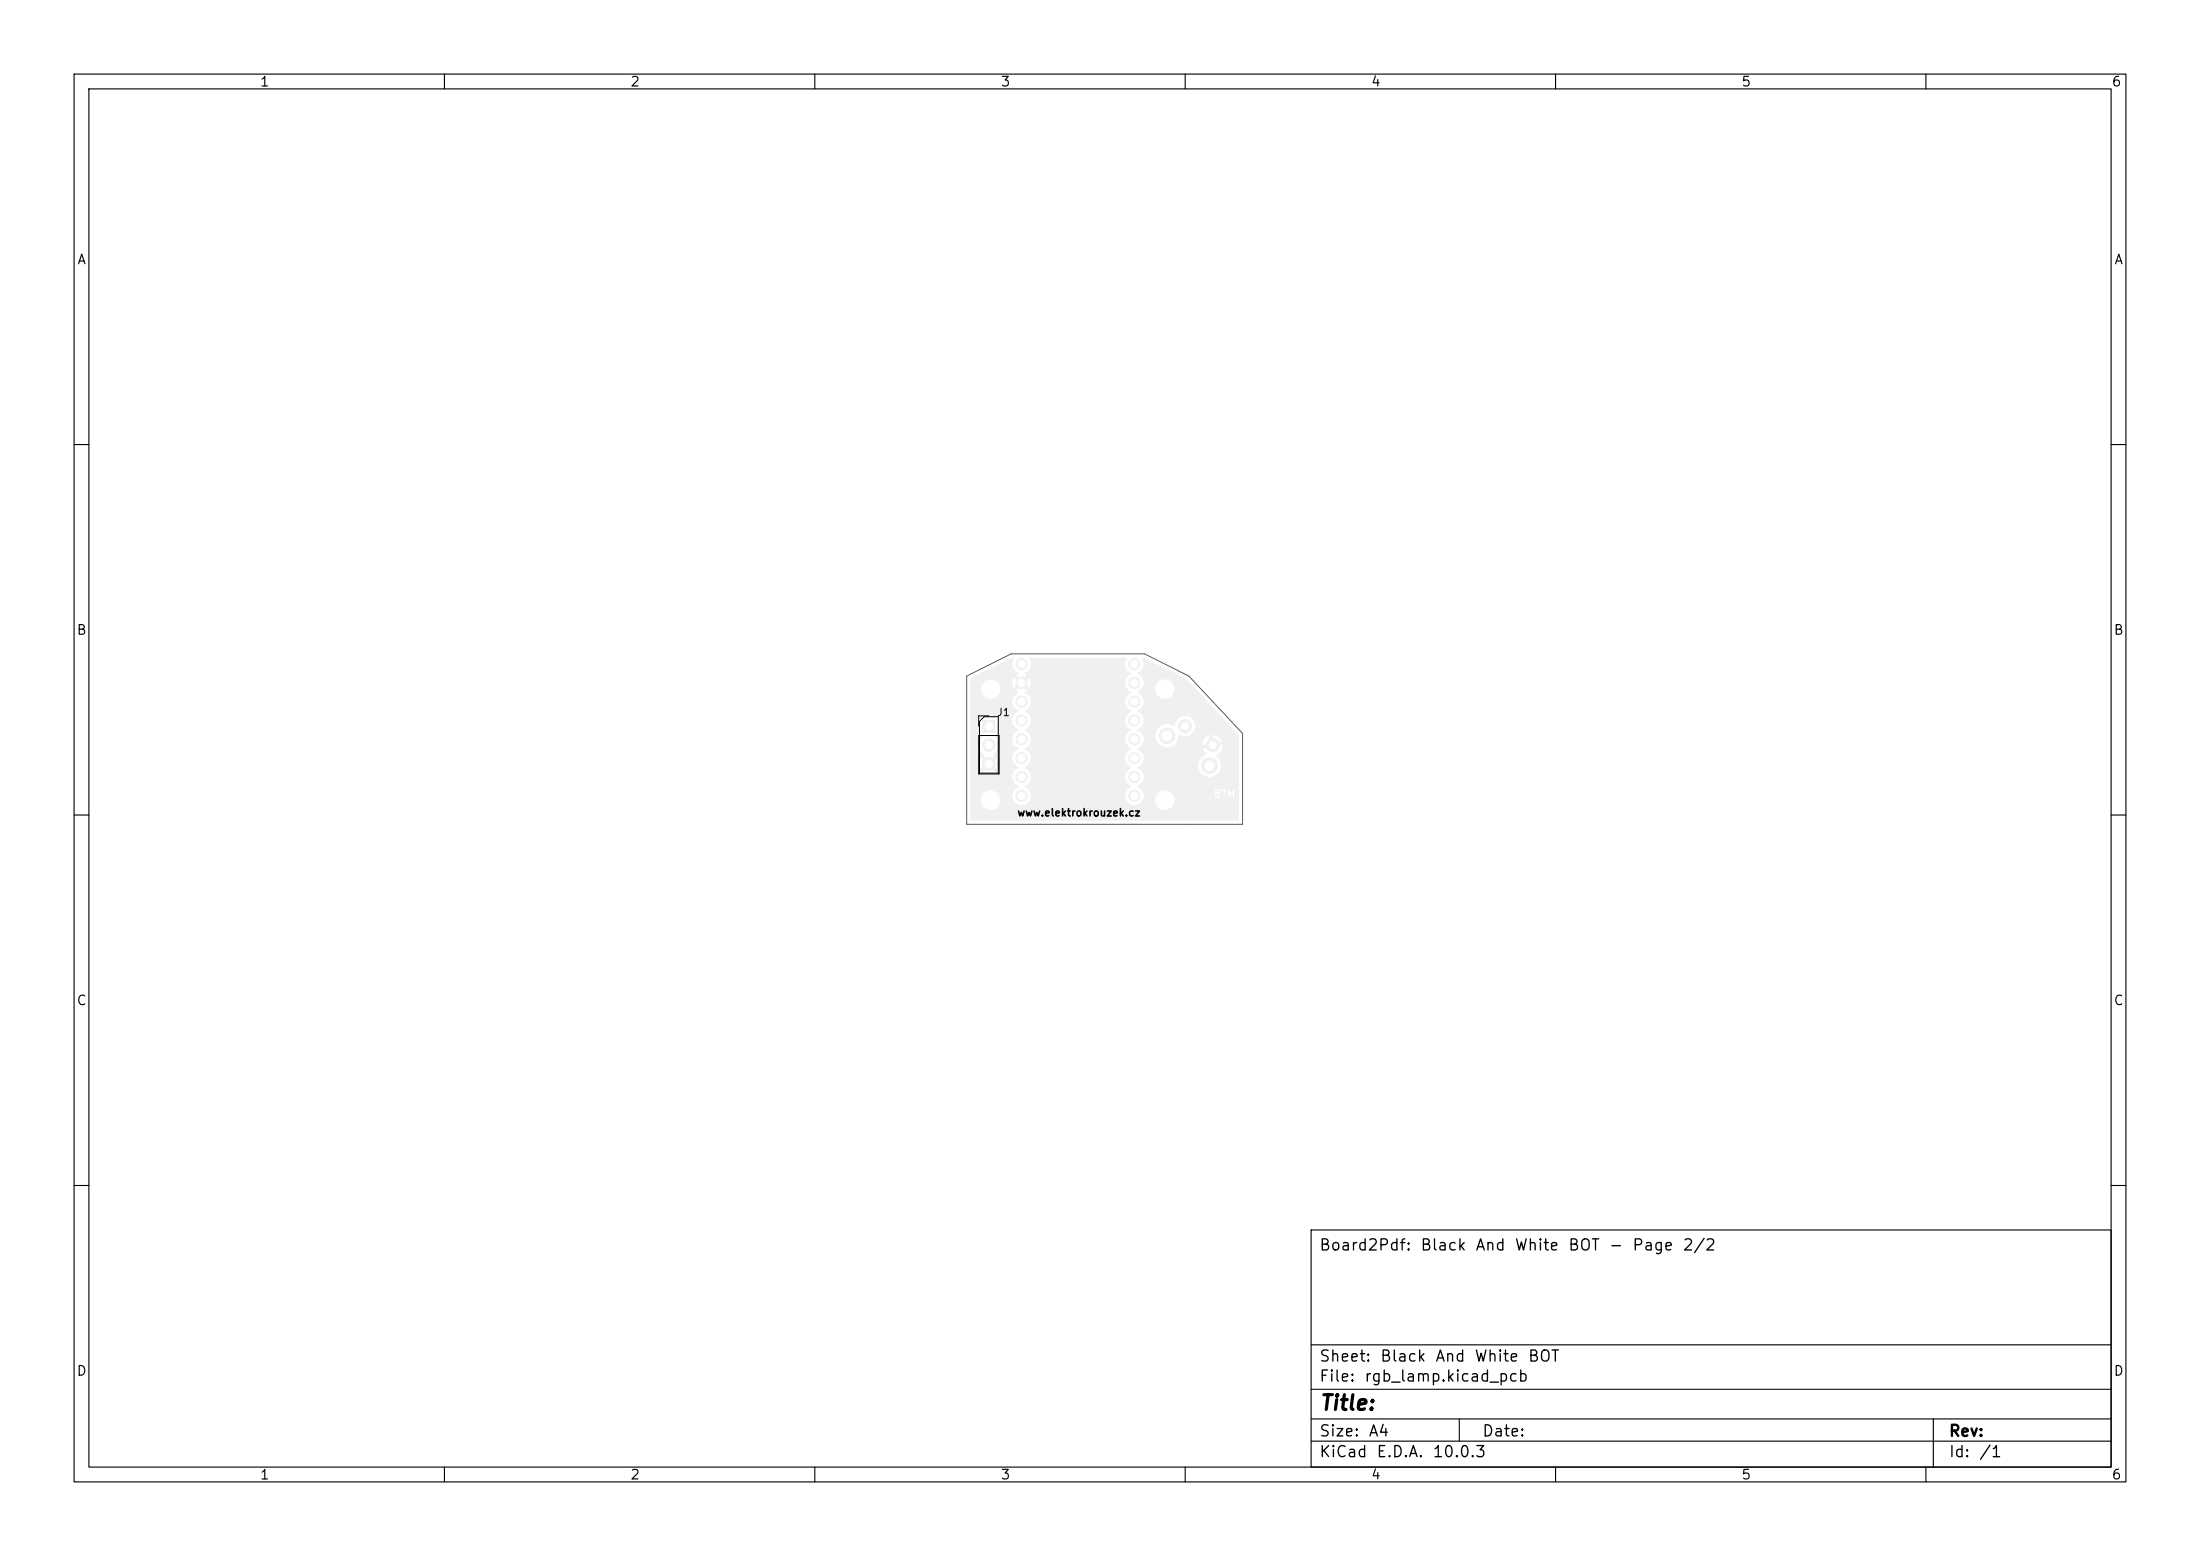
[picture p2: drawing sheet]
<svg xmlns="http://www.w3.org/2000/svg" width="297mm" height="210mm" viewBox="0 0 297 210" stroke-linecap="round" stroke-linejoin="round" font-family="sans-serif">
<g fill="#f0f0f0">
<path d="M164.2 107.2h.3l.1 .3h-.4z"/>
<path d="M164.2 106.7h.3v.2l-.3 .1z"/>
<path d="M163.9 106.4h2.9v.2h-.3l-.3 .5-.3-.6h-1v.2h.3v.6h-.4l-.1-.2v-.3l-.1-.2-.5-.1-.1 .1v1l.1 .1h.6l.1-.4h.4v.3l.1 .1 .1-1h.2v-.1h.2v1.1l.2-.1v-.5l.2 .3 .3-.3v.5l.1 .1 .1-1.1h.1v1.2h-2.9z"/>
</g>
<g fill="#f0f0f0" stroke="#f0f0f0" stroke-width=".14">
<circle cx="137.9" cy="107.4" r=".75"/>
<circle cx="137.9" cy="104.9" r=".75"/>
<circle cx="137.9" cy="102.3" r=".75"/>
<circle cx="137.9" cy="99.8" r=".75"/>
<circle cx="137.9" cy="94.7" r=".75"/>
<circle cx="137.9" cy="97.2" r=".75"/>
<circle cx="153.1" cy="89.6" r=".75"/>
<circle cx="137.9" cy="89.6" r=".75"/>
<circle cx="153.1" cy="92.2" r=".75"/>
<circle cx="153.1" cy="94.7" r=".75"/>
<circle cx="153.1" cy="97.2" r=".75"/>
<circle cx="153.1" cy="99.8" r=".75"/>
<circle cx="153.1" cy="102.3" r=".75"/>
<circle cx="153.1" cy="104.9" r=".75"/>
<circle cx="153.1" cy="107.4" r=".75"/>
<circle cx="137.9" cy="92.2" r=".75"/>
<circle cx="163.3" cy="103.3" r="1.05"/>
<circle cx="157.5" cy="99.3" r="1.05"/>
<circle cx="163.7" cy="100.6" r=".87"/>
<circle cx="160" cy="98" r=".87"/>
</g>
<path d="M132.7 97.2h1.7v1.7h-1.7z" fill="#f0f0f0"/>
<g fill="#f0f0f0" stroke="#f0f0f0" stroke-width=".14">
<circle cx="133.5" cy="100.5" r=".85"/>
<circle cx="133.5" cy="103.1" r=".85"/>
<circle cx="157.3" cy="108" r="2.5"/>
<circle cx="133.8" cy="93" r="2.5"/>
<circle cx="157.3" cy="93" r="2.5"/>
<circle cx="133.8" cy="108" r="2.5"/>
</g>
<path d="M131 91.6l5.6-2.8h.2l.1 .1a1.38 1.38 0 0 0 .6 2l-.3 .2 .6 .6-.4 .3-.6-.5a1.24 1.24 0 0 0 .1 1.4l.5-.6 .4 .3-.6 .6 .3 .2v.1a1.29 1.29 0 0 0-.8 1.2 1.29 1.29 0 0 0 .8 1.2v.1l-.2 .2a1.24 1.24 0 0 0-.6 .9h-1.8l-.2-.3-.3-.2-2 .1-.2 .3v1.9l.1 .3 .3 .3a1.46 1.46 0 0 0 .3 2.3l-.2 .2 .7 .6-.4 .4-.7-.6a1.34 1.34 0 0 0 .1 1.4l.6-.6 .4 .4-.6 .6a1.34 1.34 0 0 0 1.5 0l-.7-.6 .4-.4 .7 .6a1.34 1.34 0 0 0-.1-1.5l-.6 .7-.4-.4 .7-.6-.2-.3a1.42 1.42 0 0 0 .3-2.2l.3-.3 .1-.2 .1-1.9h1.8a1.43 1.43 0 0 0 .8 1.4l-.1 .1a1.27 1.27 0 0 0-.7 1.2 1.27 1.27 0 0 0 .8 1.2v.1a1.29 1.29 0 0 0-.8 1.2 1.29 1.29 0 0 0 .8 1.2v.2a1.29 1.29 0 0 0-.8 1.2 1.29 1.29 0 0 0 .8 1.2v.1a1.27 1.27 0 0 0-.6 1.9 1.27 1.27 0 0 0 2 .1 1.27 1.27 0 0 0-.6-2v-.1a1.29 1.29 0 0 0 .9-1.2 1.29 1.29 0 0 0-.9-1.2v-.2a1.29 1.29 0 0 0 .9-1.2 1.29 1.29 0 0 0-.9-1.2v-.1a1.29 1.29 0 0 0 .9-1.2 1.29 1.29 0 0 0-.9-1.2v-.1a1.29 1.29 0 0 0 .9-1.2 1.29 1.29 0 0 0-.9-1.3v-.1a1.29 1.29 0 0 0 .9-1.2 1.29 1.29 0 0 0-.9-1.2v-.1l.3-.2-.6-.6 .4-.3 .6 .6a1.24 1.24 0 0 0 0-1.4l-.6 .5-.4-.3 .6-.6-.3-.1v-.2a1.37 1.37 0 0 0 .6-2h.2h12.9l.1 .1a1.37 1.37 0 0 0 .6 2v.1a1.27 1.27 0 0 0-.8 1.2 1.27 1.27 0 0 0 .8 1.2v.1a1.29 1.29 0 0 0-.8 1.2 1.29 1.29 0 0 0 .8 1.2v.1a1.29 1.29 0 0 0-.8 1.2 1.29 1.29 0 0 0 .8 1.2v.2a1.29 1.29 0 0 0-.8 1.2 1.29 1.29 0 0 0 .8 1.2v.1a1.29 1.29 0 0 0-.8 1.2 1.29 1.29 0 0 0 .8 1.2v.2a1.29 1.29 0 0 0-.8 1.2 1.29 1.29 0 0 0 .8 1.2v.1a1.27 1.27 0 0 0-.6 1.9 1.27 1.27 0 0 0 2 .1 1.27 1.27 0 0 0-.5-2v-.1a1.29 1.29 0 0 0 .8-1.2 1.29 1.29 0 0 0-.8-1.2v-.2a1.29 1.29 0 0 0 .8-1.2 1.29 1.29 0 0 0-.8-1.2v-.1a1.29 1.29 0 0 0 .8-1.2 1.29 1.29 0 0 0-.8-1.2v-.1a1.29 1.29 0 0 0 .8-1.2 1.29 1.29 0 0 0-.8-1.3v-.1a1.29 1.29 0 0 0 .8-1.2 1.29 1.29 0 0 0-.8-1.2v-.1a1.29 1.29 0 0 0 .8-1.2 1.29 1.29 0 0 0-.8-1.2v-.2a1.37 1.37 0 0 0 .6-2h.2l5.8 2.9 5.8 6.2h-4.6a1.41 1.41 0 0 0-1.5-1.3 1.41 1.41 0 0 0-1.3 1.5 1.64 1.64 0 0 0-2.6 1.1 1.58 1.58 0 0 0 1.6 1.7 1.58 1.58 0 0 0 1.5-1.7 1.51 1.51 0 0 0 2.2-.7l.1-.6h4.6l1.2 1.3 .1 1.4h-2.2l-.9 .2v-.3l-.1-.2 .9-.2a1.36 1.36 0 0 0-1.3-.9l.2 .9h-.3l-.2 .1-.2-.9a1.37 1.37 0 0 0-.9 1.3l.9-.2v.2l.1 .3-.9 .2 .4 .6a.3 .3 0 0 1-.3 .3 1.56 1.56 0 0 0-.4 2.3 1.56 1.56 0 0 0 2.4 .1 1.56 1.56 0 0 0-.4-2.4l.1-.1a1.44 1.44 0 0 0 .9-1.3h2.2v6h-.6l-.2-.1-.3 .4-.3-.4-.2 .1-.7-.1a.2 .2 0 0 1-.2 .2 .2 .2 0 0 1-.2-.1h-.6l.1 1.1h.4l.2-.1 .1-.3-.1-.2 .1-.4 .3 .1 .1 .8 .1 .1 .1-.9 .2-.1 .2 .1v.9h.2v-.3h.3l.3 .3 .1-.1v-1h.6l-.1 4.1h-36.1l-.1-.1z" fill="#f0f0f0"/>
<g fill="#fff" stroke="#fff" stroke-width=".14">
<circle cx="157.3" cy="108" r="1.25"/>
<circle cx="133.8" cy="93" r="1.25"/>
<circle cx="157.3" cy="93" r="1.25"/>
<circle cx="133.8" cy="108" r="1.25"/>
<circle cx="137.9" cy="107.4" r=".5"/>
<circle cx="137.9" cy="104.9" r=".5"/>
<circle cx="137.9" cy="102.3" r=".5"/>
<circle cx="137.9" cy="99.8" r=".5"/>
<circle cx="137.9" cy="94.7" r=".5"/>
<circle cx="137.9" cy="97.2" r=".5"/>
<circle cx="153.1" cy="89.6" r=".5"/>
<circle cx="137.9" cy="89.6" r=".5"/>
<circle cx="153.1" cy="92.2" r=".5"/>
<circle cx="153.1" cy="94.7" r=".5"/>
<circle cx="153.1" cy="97.2" r=".5"/>
<circle cx="153.1" cy="99.8" r=".5"/>
<circle cx="153.1" cy="102.3" r=".5"/>
<circle cx="153.1" cy="104.9" r=".5"/>
<circle cx="153.1" cy="107.4" r=".5"/>
<circle cx="137.9" cy="92.2" r=".5"/>
<circle cx="163.3" cy="103.3" r=".65"/>
<circle cx="157.5" cy="99.3" r=".65"/>
<circle cx="163.7" cy="100.6" r=".49"/>
<circle cx="160" cy="98" r=".5"/>
<circle cx="133.5" cy="98" r=".5"/>
<circle cx="133.5" cy="100.5" r=".5"/>
<circle cx="133.5" cy="103.1" r=".5"/>
</g>
<path d="M132.1 99.3h2.8v5.2h-2.8zM132.2 97.4l.7-.7h1.9v7.7h-2.6zM133.5 96.6h-1.4v1.4" fill="none" stroke="#000" stroke-width=".14"/>
<g fill="none" stroke="#000" stroke-width=".15">
<path d="M10 10h277v190h-277zM12 12h273v186h-273zM60 10v2M110 10v2M160 10v2M210 10v2M260 10v2M10 60h2M285 60h2M10 110h2M285 110h2M10 160h2"/>
<path d="M177 166h108v32h-108zM285 160h2M60 198v2M110 198v2M160 198v2M177 194.5h108M177 191.5h108M177 187.5h108M177 181.5h108M197 191.5v3M210 198v2M260 198v2"/>
<path d="M261 191.5v6.5"/>
</g>
<path d="M130.5 91.3l6-3h18l6 3 7.3 7.7v12.3h-37.3z" fill="none" stroke="#575757" stroke-width=".14"/>
<text font-size="2" x="178" y="190.8">Title:</text>
<g font-size="1.5">
<text x="178" y="169.2">Board2Pdf:</text>
<text x="191.7" y="169.2">Black</text>
<text x="199.1" y="169.2">And</text>
<text x="204.4" y="169.2">White</text>
<text x="211.6" y="169.2">BOT</text>
<text x="217.1" y="169.2">-</text>
<text x="220.3" y="169.2">Page</text>
<text x="227.1" y="169.2">2/2</text>
<text x="178" y="184.2">Sheet:</text>
<text x="186.2" y="184.2">Black</text>
<text x="193.7" y="184.2">And</text>
<text x="199" y="184.2">White</text>
<text x="206.2" y="184.2">BOT</text>
<text x="178" y="186.9">File:</text>
<text x="184.1" y="186.9">rgb_lamp.kicad_pcb</text>
<text x="178" y="197.1">KiCad</text>
<text x="178" y="194.3">Size:</text>
<text x="184.7" y="194.3">A4</text>
<text x="185.7" y="197.1">E.D.A.</text>
<text x="193.3" y="197.1">10.0.3</text>
<text x="200" y="194.3">Date:</text>
<text x="263" y="194.3">Rev:</text>
<text x="263" y="197.1">Id:</text>
<text x="267.1" y="197.1">/1</text>
</g>
<g font-size="1.3">
<text x="35" y="12">1</text>
<text x="85" y="12">2</text>
<text x="135" y="12">3</text>
<text x="185" y="12">4</text>
<text x="235" y="12">5</text>
<text x="285" y="12">6</text>
<text x="10.3" y="36">A</text>
<text x="285.4" y="36">A</text>
<text x="10.3" y="86">B</text>
<text x="285.3" y="86">B</text>
<text x="10.3" y="136">C</text>
<text x="285.3" y="136">C</text>
<text x="10.3" y="186">D</text>
<text x="285.3" y="186">D</text>
<text x="35" y="200">1</text>
<text x="85" y="200">2</text>
<text x="135" y="200">3</text>
<text x="185" y="200">4</text>
<text x="235" y="200">5</text>
<text x="285" y="200">6</text>
</g>
<g font-size="1">
<text x="134.5" y="96.9">J1</text>
<text x="137.3" y="110.4">www.elektrokrouzek.cz</text>
</g>
</svg>
